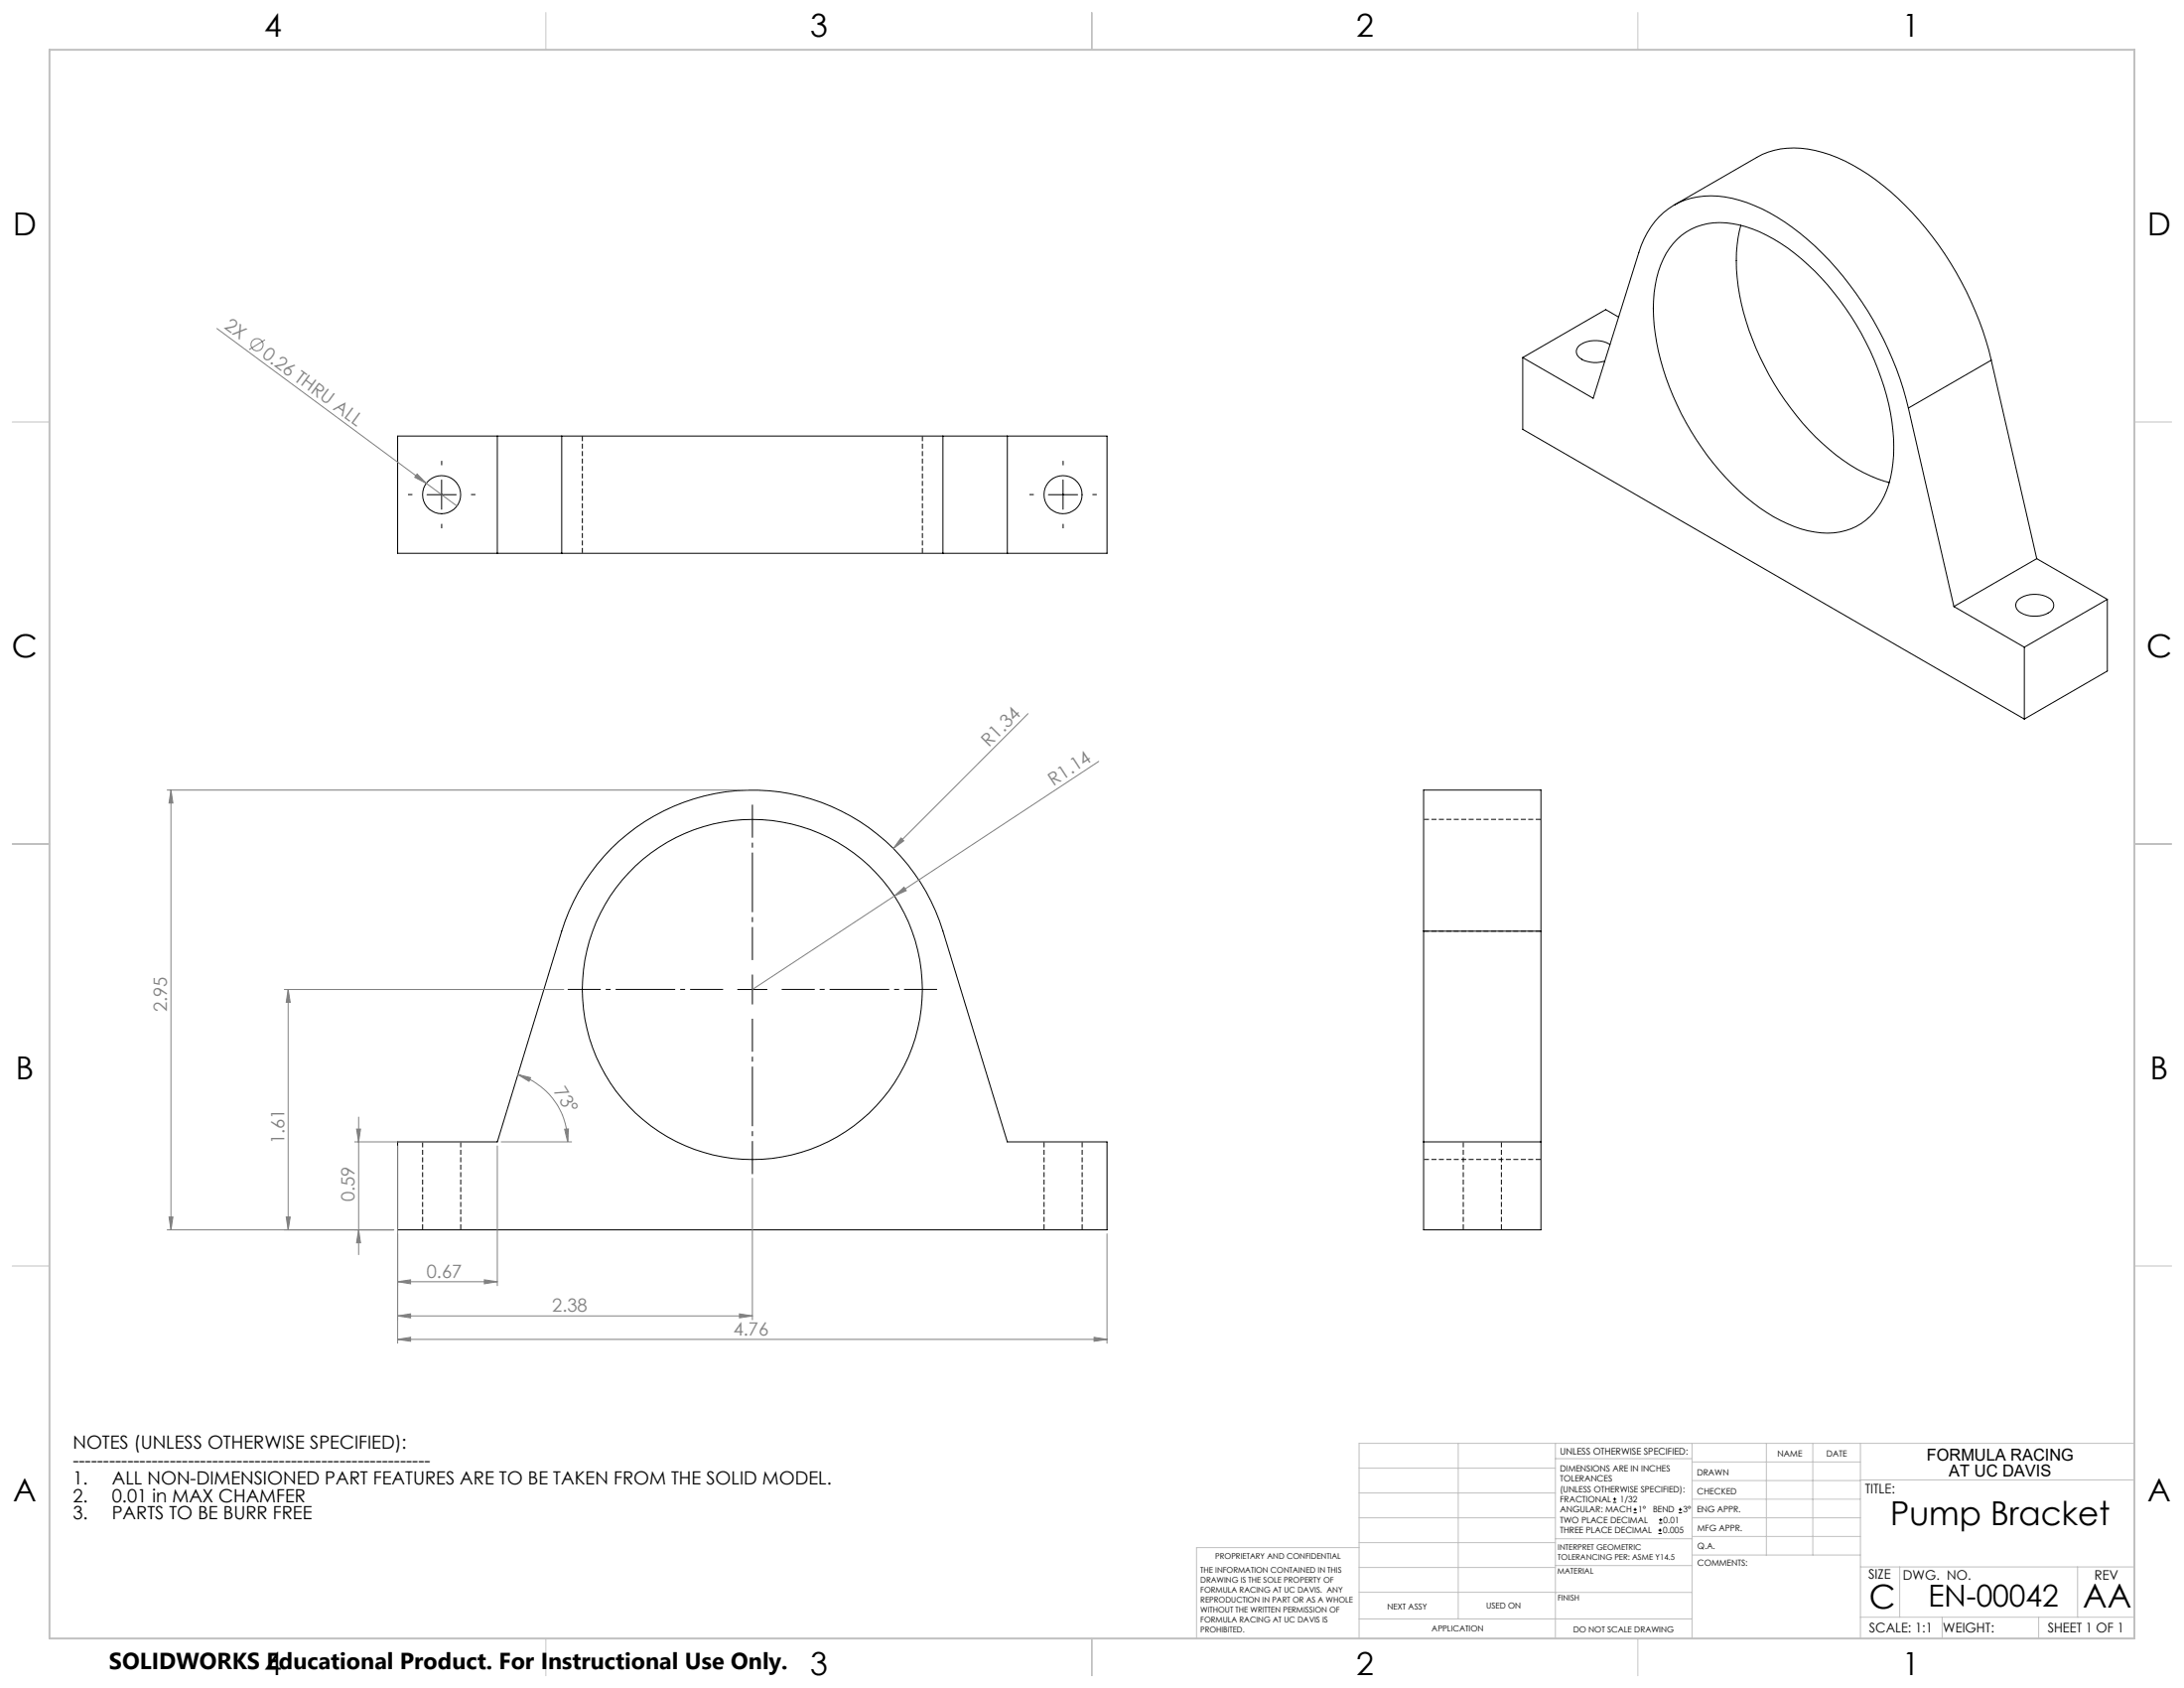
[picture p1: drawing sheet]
<svg xmlns="http://www.w3.org/2000/svg" width="559mm" height="432mm" viewBox="0 0 559 432" stroke-linecap="round" stroke-linejoin="round" font-family="sans-serif">
<path d="M149 111.5v30M236 141.5v-30M394.3 209.6h-30M364.3 238.2h30M108.1 292.1v22.5M267.1 292.1v22.5M364.3 296.6h30M374.4 292.1v22.5M117.9 314.6v-22.5M276.9 314.6v-22.5M384.1 314.6v-22.5" fill="none" stroke="#000" stroke-width=".25" stroke-dasharray="1.3 .6" stroke-dashoffset="-.1" stroke-linecap="butt"/>
<g fill="none" stroke="#000" stroke-width=".25">
<path d="M428.3 52.5l21.2-12.2a21.2 21.2 0 0 1 16.8-1.3 52.9 52.9 0 0 1 23 15.4 85.4 85.4 0 0 1 20.2 37.7M445.4 57.6a43.9 43.9 0 0 0 1.4 24.6 70.4 70.4 0 0 0 24.6 35.4 36.8 36.8 0 0 0 12 5.8M429.1 61.2a16.4 16.4 0 0 1 15.9-3.7 41.8 41.8 0 0 1 19.3 11.9 71.6 71.6 0 0 1 19.8 38.6 34.2 34.2 0 0 1-2.1 19 15.7 15.7 0 0 1-17.7 9.1 38.3 38.3 0 0 1-19.3-10.5 70.5 70.5 0 0 1-21.8-42.5 31.2 31.2 0 0 1 3.1-18.3l1.8-2.5zM389.6 91.5l18 10.4 11.7-37.3a18.9 18.9 0 0 1 15-14.2 29.2 29.2 0 0 1 18.5 4.1 74 74 0 0 1 27.9 29.9 80.9 80.9 0 0 1 7.6 20M389.6 91.5v18.3l128.3 74.1M411.9 88.1a7.2 7.2 0 0 0-8.1 .6 2.05 2.05 0 0 0 .9 3.2 7.6 7.6 0 0 0 5.9 .5M414.1 81.1l-3.3-1.9-21.2 12.3M509.5 92.1l-21.2 12.3M509.5 92.1l11.6 50.8M127.2 111.5v30M143.7 111.5h97.6M143.7 111.5h-42v30h42"/>
<path d="M143.7 111.5v30M241.3 111.5h41.9v30h-41.9M241.3 111.5v30M257.7 111.5v30M488.3 104.4l11.6 50.8M109.3 126.5h7.4M113 122.8v7.5M268.3 126.5h7.4M272 122.8v7.5M143.7 141.5h97.6M499.9 155.2l18 10.4M516.2 153.6a6.9 6.9 0 0 1 8.8 0 2.02 2.02 0 0 1-.9 3.2 7.2 7.2 0 0 1-7.9-.8 1.86 1.86 0 0 1 0-2.4z"/>
<path d="M521.1 142.9l-21.2 12.3M521.1 142.9l18.1 10.4M539.2 153.3l-21.3 12.3M539.2 153.3v18.4l-21.3 12.2M517.9 165.6v18.3M156.4 217.1a51 51 0 0 1 84.9 21.1l16.4 53.9h25.5v22.5h-181.5v-22.5h25.5l16.5-53.9a51.3 51.3 0 0 1 12.7-21.1zM364.2 238.2v-36.1h30.1v36.1M364.2 238.2v76.4h30.1v-76.4M364.2 238.2h30.1M188.7 253.1h7.6M192.5 249.4v7.5M364.2 292.1h30.1"/>
<path d="M412.7 384.3h.9M412.7 383.5h.9M413.1 383.1v.8M418 387h.8M418 386.2h.8M418.4 385.7v.9M424.3 392.3h.9M424.3 391.4h.9M424.5 389.6h.8M424.5 388.8h.8M424.7 391v.9M424.9 388.4v.8"/>
<path d="M429.5 387h.9M429.5 386.2h.9M429.9 385.7v.9"/>
<circle cx="113" cy="126.5" r="4.9"/>
<circle cx="272" cy="126.5" r="4.9"/>
<circle cx="192.5" cy="253.1" r="43.5"/>
</g>
<g fill="none" stroke="#808080" stroke-width=".25">
<path d="M55.5 84l61.4 45.4M67.8 86.9l-4.1 2.5M106.7 121.2l2.4 2.4-3-1.5zM263 182.6l-34.4 34.5M281.1 194.8l-52.3 34.4M42.8 202.1h148.7M43.7 202.1l.5 3.3h-.9zM43.7 202.1v112.5M230.5 214.3l.7 .8-2.6 2zM228.8 229.2l2.5-2.3 .6 .9zM228.8 229.2l-36.3 23.9M72.7 253.1h71.6"/>
<path d="M73.7 253.1l.6 3.3h-1.1zM73.7 253.1v61.5M132.5 274.9l3.2 .8-.3 .9zM132.5 274.9a18 18 0 0 1 12.7 17.2M90.7 292.1h32.2M91.2 288.8h1.1l-.5 3.3zM91.8 285.8v35.2M101.7 293.1v50.5M127.2 293.1v35.8M128.2 292.1h18.1M144.5 288.9l1-.1-.3 3.3zM42.8 314.6h58"/>
<path d="M43.3 311.3h.9l-.5 3.3zM73.2 311.3h1.1l-.6 3.3zM91.8 314.6l.5 3.3h-1.1zM192.5 301.4v36.2M283.2 315.6v28M101.7 336.6l3.4-.5v1zM101.7 327.9l3.4-.5v1zM101.7 336.6h90.8M101.7 327.9h25.5M123.9 327.4l3.3 .5-3.3 .5zM189.2 336.1l3.3 .5-3.3 .5zM101.7 342.6l3.4-.5v1z"/>
<path d="M101.7 342.6h181.5M279.9 342.1l3.3 .5-3.3 .5z"/>
<circle cx="65.8" cy="88.2" r="1.56"/>
</g>
<path d="M113 119v-1.1M272 119v-1.1M105.5 126.5h-1.1M113 134v1.1M120.5 126.5h1.1M264.5 126.5h-1.1M272 134v1.1M279.5 126.5h1.1" fill="none" stroke="#000" stroke-width=".25" stroke-dasharray="15.2 1.3 1.3 1.3" stroke-linecap="butt"/>
<path d="M185 253.1h-39.7M192.5 245.6v-39.8M200 253.1h39.8M192.5 260.6v39.7" fill="none" stroke="#000" stroke-width=".25" stroke-dasharray="15.2 1.3 1.3 1.3" stroke-dashoffset="6.8" stroke-linecap="butt"/>
<g fill="none" stroke="#c0c0c0" stroke-width=".25">
<path d="M139.7 3.2v9.5M279.4 3.2v9.5M419.1 3.2v9.5M3.1 107.9h9.6M546.1 107.9h9.5M3.1 215.9h9.6M546.1 215.9h9.5M3.1 323.8h9.6M546.1 323.8h9.5M347.7 375.6h50.3M373.1 369.2v44.9M398 369.2v49.9"/>
<path d="M398 373.1h34.9M432.9 369.2v49.9M432.9 378.7h43.1M432.9 374h43.1M451.9 369.2v28.6M463.8 369.2v28.6M476 369.2v49.9M476 378.6h70.1M546.1 369.2h-198.4v49.9M347.7 394.6h50.3M347.7 388.3h50.3M347.7 381.9h50.3"/>
<path d="M347.7 395.9h-41.6v23.2M398 393.6h35M432.9 383.5h43.1M432.9 388.3h43.1M432.9 393h43.1M433 397.8h43M139.7 419.1v9.6M279.4 419.1v9.6M347.7 414.1h85.2M347.7 401h50.3M347.7 407.3h50.3M398 407.4h34.9"/>
<path d="M398 400.5h35M419.1 419.1v9.6M476 413.7h70.1M476 400.8h70.1M486.1 400.8v12.9M496.9 413.7v5.4M521.6 413.7v5.4M531.6 400.8v12.9"/>
</g>
<path d="M12.7 12.7h533.4v406.4h-533.4z" fill="none" stroke="#c0c0c0" stroke-width=".5"/>
<g fill="#808080">
<path d="M106.7 121.2l2.4 2.4-3-1.5z"/>
<path d="M228.8 229.2l2.5-2.3 .6 .9z"/>
<path d="M230.5 214.3l.7 .8-2.6 2z"/>
<path d="M144.5 288.9l1-.1-.3 3.3zM132.5 274.9l3.2 .8-.3 .9z"/>
<path d="M189.2 336.1l3.3 .5-3.3 .5zM101.7 336.6l3.4-.5v1z"/>
<path d="M101.7 342.6l3.4-.5v1zM279.9 342.1l3.3 .5-3.3 .5zM101.7 327.9l3.4-.5v1zM123.9 327.4l3.3 .5-3.3 .5z"/>
<path d="M91.8 314.6l.5 3.3h-1.1zM91.2 288.8h1.1l-.5 3.3z"/>
<path d="M43.7 202.1l.5 3.3h-.9zM43.3 311.3h.9l-.5 3.3zM73.7 253.1l.6 3.3h-1.1zM73.2 311.3h1.1l-.6 3.3z"/>
</g>
<g font-size="8.5">
<text x="483.7" y="390.1">Pump Bracket</text>
<text x="478.3" y="411.4">C</text>
<text x="532.9" y="411.3">AA</text>
</g>
<g font-size="8.1">
<text x="67.6" y="9.3">4</text>
<text x="207.3" y="9.3">3</text>
<text x="347" y="9.3">2</text>
<text x="486.7" y="9.3">1</text>
<text x="3.3" y="60.1">D</text>
<text x="549.4" y="60.1">D</text>
<text x="3" y="168">C</text>
<text x="549.1" y="168">C</text>
<text x="4" y="276">B</text>
<text x="550.1" y="276">B</text>
<text x="3.3" y="383.9">A</text>
<text x="549.4" y="383.9">A</text>
<text x="67.6" y="428.4">4</text>
<text x="207.3" y="428.4">3</text>
<text x="347" y="428.4">2</text>
<text x="486.7" y="428.4">1</text>
</g>
<text font-size="7.8" x="493.4" y="411.1">EN-00042</text>
<text font-size="5.9" x="27.9" y="427">SOLIDWORKS Educational Product. For Instructional Use Only.</text>
<g font-size="4.7" fill="#808080">
<text x="57.2" y="83.9" transform="rotate(36 57.2 83.9)">2X</text>
<text x="66.8" y="91.1" transform="rotate(36 66.8 91.1)">0.26 THRU ALL</text>
<text x="253" y="191.2" transform="rotate(-45 253 191.2)">R1.34</text>
<text x="269.6" y="201.2" transform="rotate(-33 269.6 201.2)">R1.14</text>
<text x="42.7" y="258.8" transform="rotate(-90 42.7 258.8)">2.95</text>
<text x="141.6" y="279.1" transform="rotate(58 141.6 279.1)">73°</text>
<text x="72.7" y="292.7" transform="rotate(-90 72.7 292.7)">1.61</text>
<text x="90.7" y="307.4" transform="rotate(-90 90.7 307.4)">0.59</text>
<text x="109.2" y="326.9">0.67</text>
<text x="141.3" y="335.6">2.38</text>
<text x="187.6" y="341.6">4.76</text>
</g>
<g font-size="4.7">
<text x="18.6" y="370.6">NOTES (UNLESS OTHERWISE SPECIFIED):</text>
<text x="18.6" y="375.2">-----------------------------------------------------------</text>
<text x="18.6" y="379.7">1.</text>
<text x="28.6" y="379.7">ALL NON-DIMENSIONED PART FEATURES ARE TO BE TAKEN FROM THE SOLID MODEL.</text>
<text x="18.6" y="384.2">2.</text>
<text x="18.6" y="388.7">3.</text>
<text x="28.6" y="384.2">0.01 in MAX CHAMFER</text>
<text x="28.6" y="388.7">PARTS TO BE BURR FREE</text>
</g>
<g font-size="4.2">
<text x="493" y="373.5">FORMULA RACING</text>
<text x="498.7" y="377.8">AT UC DAVIS</text>
</g>
<g font-size="3.4">
<text x="477.2" y="381.9">TITLE:</text>
<text x="478.1" y="404">SIZE</text>
<text x="486.9" y="404">DWG. NO.</text>
<text x="535.9" y="404.1">REV</text>
<text x="478.2" y="417.6">SCALE: 1:1</text>
<text x="497.1" y="417.7">WEIGHT:</text>
<text x="523.9" y="417.6">SHEET 1 OF 1</text>
</g>
<text font-size="2.4" x="399.2" y="372.1">UNLESS OTHERWISE SPECIFIED:</text>
<g font-size="2.2">
<text x="399.2" y="376.4">DIMENSIONS ARE IN INCHES</text>
<text x="434.2" y="377.3">DRAWN</text>
<text x="454.8" y="372.5">NAME</text>
<text x="467.3" y="372.6">DATE</text>
<text x="399.2" y="379">TOLERANCES</text>
<text x="399.2" y="381.7">(UNLESS OTHERWISE SPECIFIED):</text>
<text x="434.3" y="382.2">CHECKED</text>
<text x="399.2" y="384.3">FRACTIONAL</text>
<text x="399.2" y="387">ANGULAR: MACH</text>
<text x="399.2" y="389.6">TWO PLACE DECIMAL</text>
<text x="414.5" y="384.3">1/32</text>
<text x="419.1" y="387">1°</text>
<text x="422.9" y="387">BEND</text>
<text x="425.6" y="389.6">0.01</text>
<text x="430.6" y="387">3°</text>
<text x="434.2" y="386.8">ENG APPR.</text>
<text x="399.2" y="392.3">THREE PLACE DECIMAL</text>
<text x="425.5" y="392.3">0.005</text>
<text x="434.3" y="391.6">MFG APPR.</text>
<text x="434.3" y="396.3">Q.A.</text>
<text x="434.3" y="400.5">COMMENTS:</text>
</g>
<g font-size="2.1">
<text x="354.9" y="411.6">NEXT ASSY</text>
<text x="380.3" y="411.6">USED ON</text>
<text x="366.3" y="417.4">APPLICATION</text>
<text x="402.5" y="417.5">DO NOT SCALE DRAWING</text>
</g>
<g font-size="2">
<text x="310.9" y="398.8">PROPRIETARY AND CONFIDENTIAL</text>
<text x="398.6" y="396.5">INTERPRET GEOMETRIC</text>
<text x="398.6" y="399">TOLERANCING PER: ASME Y14.5</text>
<text x="307.2" y="402.4">THE INFORMATION CONTAINED IN THIS</text>
<text x="307.2" y="404.9">DRAWING IS THE SOLE PROPERTY OF</text>
<text x="307.2" y="407.5">FORMULA RACING AT UC DAVIS. ANY</text>
<text x="398.5" y="402.6">MATERIAL</text>
<text x="307.2" y="410">REPRODUCTION IN PART OR AS A WHOLE</text>
<text x="307.2" y="412.5">WITHOUT THE WRITTEN PERMISSION OF</text>
<text x="398.5" y="409.4">FINISH</text>
<text x="307.2" y="415">FORMULA RACING AT UC DAVIS IS</text>
<text x="307.2" y="417.6">PROHIBITED.</text>
</g>
</svg>
